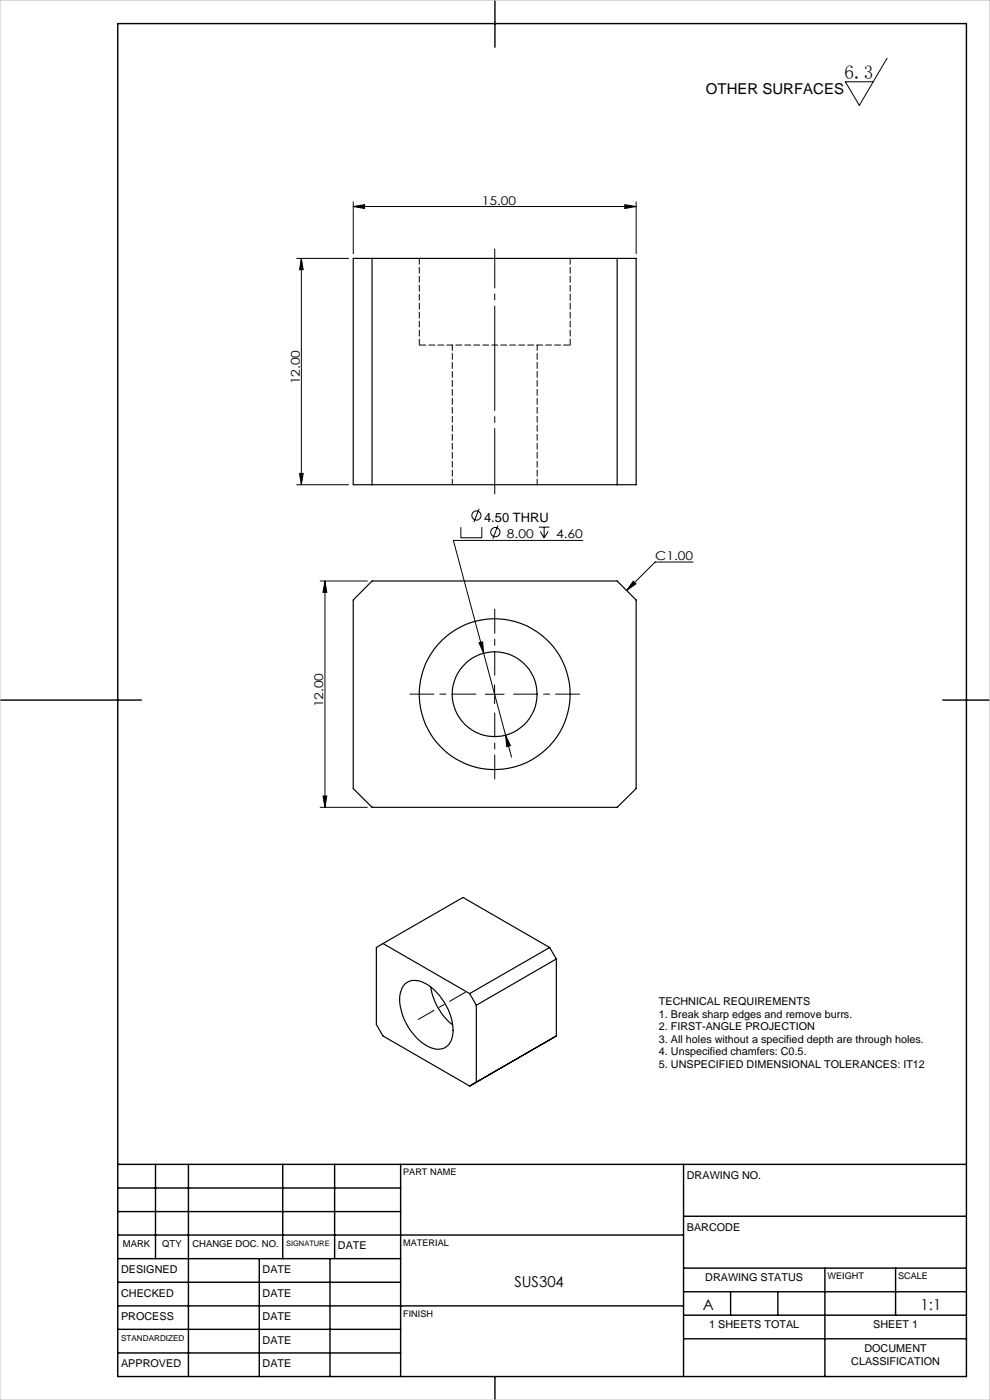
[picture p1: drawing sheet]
<svg xmlns="http://www.w3.org/2000/svg" width="210mm" height="297mm" viewBox="0 0 210 297" stroke-linecap="round" stroke-linejoin="round" font-family="sans-serif">
<g fill="none" stroke="#000" stroke-width=".21">
<path d="M188.2 12.3l-5.9 10.1-3-5h5.9M62.9 54.8h11M63.9 54.8v48M63.9 54.8l.4 2.4h-.8zM74.9 43.8l2.4-.4v.8zM74.9 42.8v11M74.9 43.8h60M132.5 43.4l2.4 .4-2.4 .4zM134.9 42.8v11M62.9 102.8h11M63.5 100.4h.8l-.4 2.4zM97.8 111.8v2.3h4.4v-2.3"/>
<path d="M101.6 107.9l-1.1 2.9M105.6 111.5l-1.1 2.8M114.3 111.8h2.3M114.6 112.7l.8 1.4M115.4 111.8v2.3M116.3 112.7l-.9 1.4M123.6 114.6h-27.4l11 41.4M147 119.2h-8l-6.1 6.1M67.9 123.3h10M68.9 123.3l.4 2.4h-.8zM68.9 123.3v48M101.6 136.3l.8-.1 .2 2.4z"/>
<path d="M134.3 123.3l.6 .6-2 1.4zM102.9 147.3h4M104.9 145.3v4M107.2 156l1.1 2.2-.8 .2zM107.2 156l1.3 4.6M67.9 171.3h10M68.5 168.9h.8l-.4 2.4z"/>
<circle cx="101" cy="109.4" r=".98"/>
<circle cx="105.1" cy="112.9" r=".99"/>
</g>
<path d="M100.9 147.3h-14M104.9 143.3v-14M104.9 151.3v14M108.9 147.3h14" fill="none" stroke="#000" stroke-width=".21" stroke-dasharray="15.2 1.3 1.3 1.3" stroke-dashoffset="10.1"/>
<path d="M104.9 104.8v-31.6" fill="none" stroke="#000" stroke-width=".21" stroke-dasharray="15.2 1.3 1.3 1.3" stroke-dashoffset="1.3"/>
<path d="M104.9 73.2v-20.4" fill="none" stroke="#000" stroke-width=".21" stroke-dasharray="15.2 1.3 1.3 1.3" stroke-dashoffset="6.9"/>
<path d="M98.7 210.5l-10 5.8" fill="none" stroke="#000" stroke-width=".21" stroke-dasharray="15.2 1.3 1.3 1.3" stroke-dashoffset="11.4"/>
<g fill="none" stroke="#000" stroke-width=".3">
<path d="M25 5h180v287h-180zM105 0v10M0 148.5h30M200 148.5h10M25 247h180M25 257h60M25 252h60M33 247v20M40 247v45M60 247v20M71 247v20M85 247v45"/>
<path d="M145 247v45M145 258h60M25 277h120M25 272h60M25 267h60M25 262h120M55 267v25M70 267v25M145 279h60M145 269h60M145 274h60M155 274v5"/>
<path d="M165 274v5M175 269v23M190 269v10M25 287h60M25 282h60M105 292v5M145.1 284h60"/>
</g>
<path d="M0 0h210v297h-210z" fill="none" stroke="#c0c0c0" stroke-width=".21"/>
<g fill="#000">
<path d="M68.9 123.3l.4 2.4h-.8zM68.5 168.9h.8l-.4 2.4zM63.9 54.8l.4 2.4h-.8zM63.5 100.4h.8l-.4 2.4z"/>
<path d="M134.3 123.3l.6 .6-2 1.4zM107.2 156l.3 2.4 .8-.2zM101.6 136.3l1 2.3-.2-2.4zM74.9 43.8l2.4-.4v.8zM132.5 43.4l2.4 .4-2.4 .4z"/>
</g>
<g fill="none" stroke="#000" stroke-width=".25">
<path d="M74.9 54.8h60v48h-60zM78.9 54.8v48M130.9 54.8v48M78.9 123.3h52l4 4v40l-4 4h-52l-4-4v-40zM81.2 200.2l-1.4 .8v16.3l1.4 2.5 18.4 10.6M81.2 200.2l18.4 10.6M81.2 200.2l17-9.8 18.4 10.6M85.9 208.7a3.9 3.9 0 0 1 4.9 .2 12.3 12.3 0 0 1 5.2 10.6 3.2 3.2 0 0 1-4.8 2.7 11.8 11.8 0 0 1-6.3-11.3l.4-1.2zM91.4 209.4a13 13 0 0 0 4.6 8M99.6 210.8l1.4 2.5M101 213.3v16.3l-1.4 .8M116.6 201l-17 9.8"/>
<path d="M116.6 201l1.4 2.4M118 203.4l-17 9.9M118 219.8l-18.4 10.6M118 203.4v16.4M118 219.8l-1.4 .8"/>
<circle cx="104.9" cy="147.3" r="9"/>
<circle cx="104.9" cy="147.3" r="16"/>
</g>
<path d="M88.9 73.2h32" fill="none" stroke="#000" stroke-width=".21" stroke-dasharray="1.3 .6" stroke-dashoffset="-.1"/>
<path d="M88.9 54.8v18.4M120.9 73.2v-18.4" fill="none" stroke="#000" stroke-width=".21" stroke-dasharray="1.3 .6"/>
<path d="M95.9 73.2v29.6M113.9 102.8v-29.6" fill="none" stroke="#000" stroke-width=".21" stroke-dasharray="1.3 .6" stroke-dashoffset=".1"/>
<text font-size="4.1" x="179.2" y="16.8">6.3</text>
<g font-size="3.2">
<text x="149.8" y="20">OTHER SURFACES</text>
<text x="109.1" y="273">SUS304</text>
<text x="149.1" y="277.9">A</text>
<text x="195.3" y="278">1:1</text>
</g>
<text font-size="2.7" x="102.7" y="110.7">4.50 THRU</text>
<g font-size="2.6">
<text x="102.2" y="43.4">15.00</text>
<text x="63.6" y="81.6" transform="rotate(-90 63.6 81.6)">12.00</text>
<text x="107.5" y="114.2">8.00</text>
<text x="118" y="114.2">4.60</text>
<text x="139" y="118.9">C1.00</text>
<text x="68.6" y="150.1" transform="rotate(-90 68.6 150.1)">12.00</text>
</g>
<g font-size="2.3">
<text x="139.8" y="213.2">TECHNICAL REQUIREMENTS</text>
<text x="139.8" y="215.9">1. Break sharp edges and remove burrs.</text>
<text x="139.8" y="218.5">2. FIRST-ANGLE PROJECTION</text>
<text x="139.8" y="221.2">3. All holes without a specified depth are through holes.</text>
<text x="139.8" y="223.9">4. Unspecified chamfers: C0.5.</text>
<text x="139.8" y="226.5">5. UNSPECIFIED DIMENSIONAL TOLERANCES: IT12</text>
<text x="145.7" y="250">DRAWING NO.</text>
<text x="145.7" y="261">BARCODE</text>
<text x="71.7" y="265">DATE</text>
<text x="25.7" y="270">DESIGNED</text>
<text x="25.7" y="275.1">CHECKED</text>
<text x="55.7" y="270">DATE</text>
<text x="55.7" y="275.1">DATE</text>
<text x="149.6" y="271.8">DRAWING STATUS</text>
<text x="25.7" y="280.1">PROCESS</text>
<text x="55.7" y="280.1">DATE</text>
<text x="150.4" y="281.8">1 SHEETS TOTAL</text>
<text x="185.2" y="281.8">SHEET 1</text>
<text x="55.7" y="285">DATE</text>
<text x="183.4" y="286.8">DOCUMENT</text>
<text x="25.7" y="290">APPROVED</text>
<text x="55.7" y="290">DATE</text>
<text x="180.6" y="289.5">CLASSIFICATION</text>
</g>
<g font-size="2">
<text x="26.1" y="264.5">MARK</text>
<text x="34.4" y="264.5">QTY</text>
<text x="40.8" y="264.5">CHANGE DOC. NO.</text>
</g>
<g font-size="1.9">
<text x="85.5" y="249.3">PART NAME</text>
<text x="85.5" y="264.3">MATERIAL</text>
<text x="175.5" y="271.4">WEIGHT</text>
<text x="190.5" y="271.4">SCALE</text>
<text x="85.5" y="279.4">FINISH</text>
</g>
<text font-size="1.7" x="25.7" y="284.4">STANDARDIZED</text>
<text font-size="1.6" x="60.7" y="264.3">SIGNATURE</text>
</svg>
